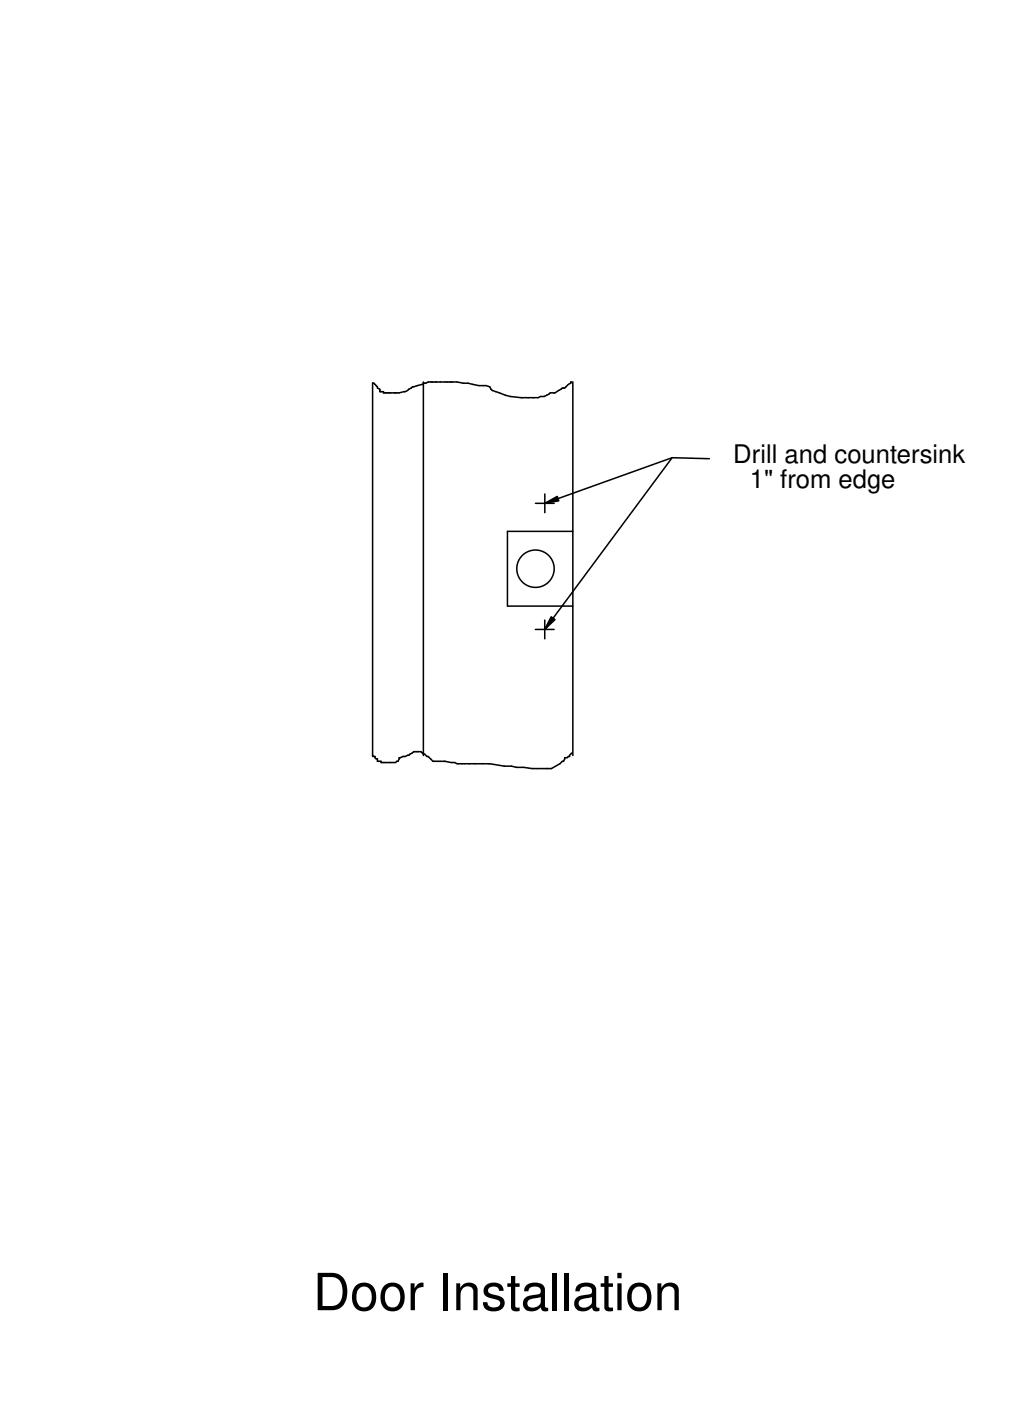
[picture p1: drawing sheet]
<svg xmlns="http://www.w3.org/2000/svg" width="165mm" height="229mm" viewBox="0 0 165 229" stroke-linecap="round" stroke-linejoin="round" font-family="sans-serif">
<g fill="none" stroke="#000" stroke-width=".25">
<path d="M60.8 62.5v60.9M60.8 62.5h.2l.6 .6v.2l.4 .2v.4h.6v.2h2.5a3.3 3.3 0 0 0 2.2-1l1.8-.4M69.1 62.3v61M93.3 62.3h-.2v.2l-.4 .2-.6 .6h-.4l-1.1 .8h-.8l-1 .6h-.6l-.4 .2h-2.8l-1.7-.2-3-1-.4-.6-.6-.2h-1.2l-1.7-.4h-.8l-1-.2h-4.7l-.4 .2h-.4M93.5 62.3v61M109.7 74.7l-20.8 28M115.7 74.8l-6-.1-20.8 7.4M87.4 82.1h3M88.9 80.6v3.1M93.5 86.7h-10.7v12.2h10.7M87.3 102.7h3.1M88.9 101.2v3"/>
<path d="M69.1 122.8h-.2l-.2-.2h-1.2l-.8 .6-1.6 .4-.2 .6h-.2l-.2 .2h-2.3v-.2h-.6v-.4h-.2l-.2-.2v-.2h-.2l-.2-.2M93.3 122.8l-.4 .4v.2h-.2l-.2 .2h-.4l-.2 .6h-.2l-.4 .4-1.3 .8h-3.2l-1.4-.2h-1.2l-.7-.2h-1.2l-2.4-.4h-5.3l-.4-.2-1.6-.2h-2l-.7-.8h-.2l-.4-.4h-.2"/>
<circle cx="87.4" cy="92.8" r="3"/>
</g>
<path d="M88.9 82.1l2-1.1 .3 .7zM89.9 100.6l.6 .5-1.6 1.6z" fill="#000"/>
<path d="M88.9 82.1l2-1.1 .3 .7zM89.9 100.6l.6 .5-1.6 1.6z" fill="#000" stroke="#000" stroke-width=".25"/>
<text font-size="8.4" x="51.1" y="213.8">Door Installation</text>
<g font-size="4.2">
<text x="119.6" y="75.6">Drill and countersink</text>
<text x="122.3" y="79.6">1&quot; from edge</text>
</g>
</svg>
